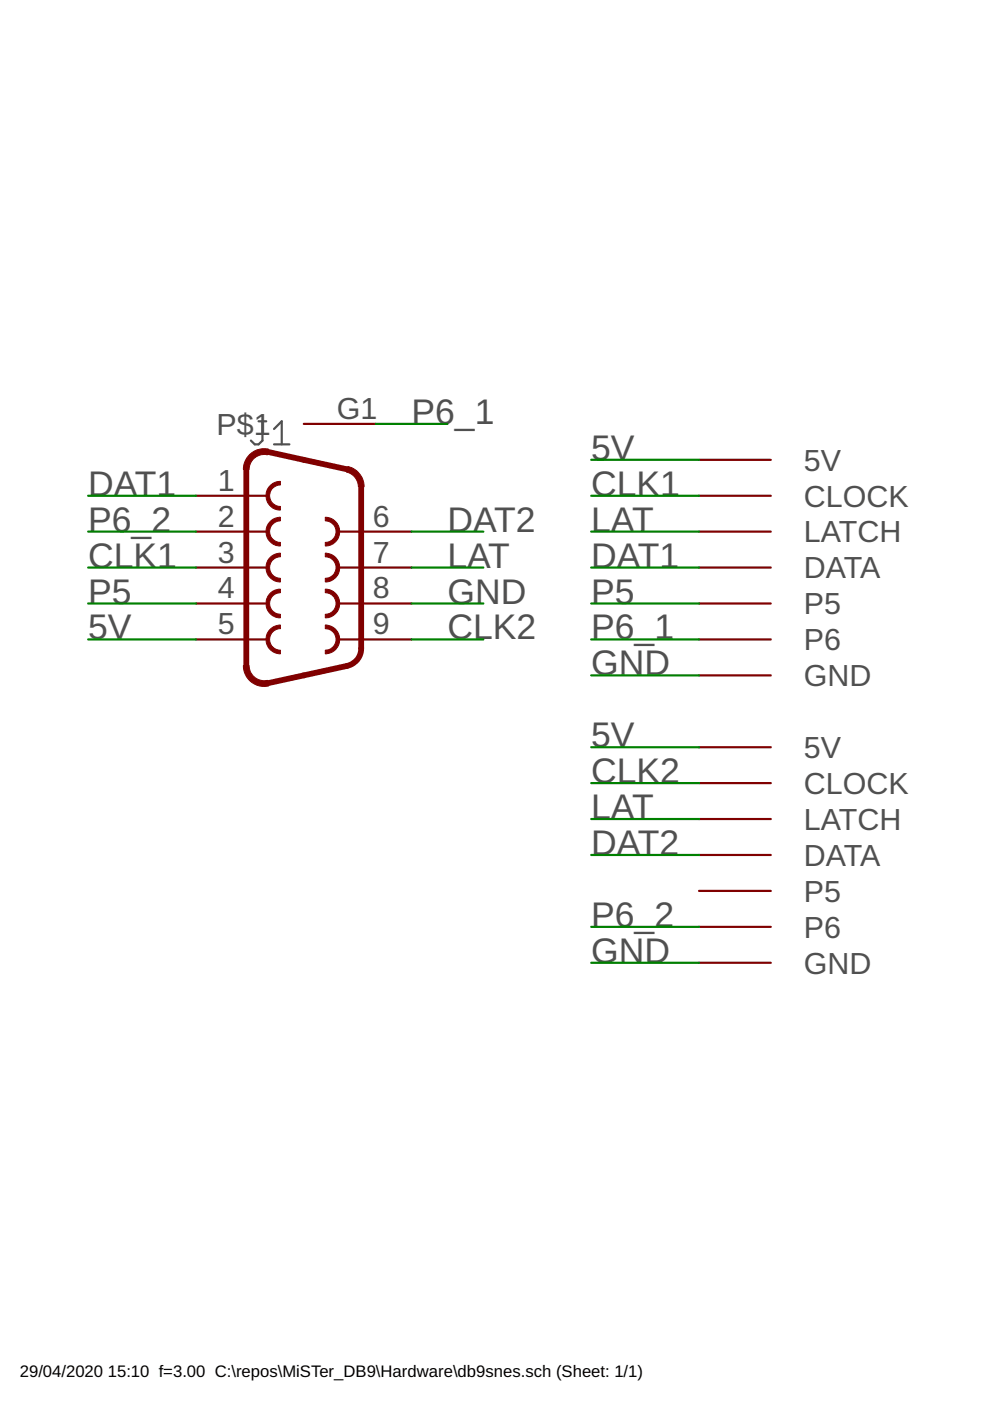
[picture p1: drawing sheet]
<svg xmlns="http://www.w3.org/2000/svg" width="210mm" height="297mm" viewBox="0 0 210 297" stroke-linecap="round" stroke-linejoin="round" font-family="sans-serif">
<path d="M54.8 89.3h1.7M55.6 89.3v4.1l-.8 .8h-.8l-.8-.8M58.1 94.2h3.3M58.1 91l1.6-1.7v4.9" fill="none" stroke="#505050" stroke-width=".47"/>
<g fill="#800000" stroke="#800000" stroke-width=".21">
<path d="M57.1 110.7a2.99 2.99 0 0 1 2.4-1v.7a2.29 2.29 0 0 0-2.3 2.3 2.29 2.29 0 0 0 2.3 2.3v.8a3 3 0 0 1-2.8-1.8 3 3 0 0 1 .4-3.3z" fill-rule="evenodd"/>
<path d="M69 109.7a3 3 0 0 1 3 3 3 3 0 0 1-3 3.1v-.8a2.29 2.29 0 0 0 2.3-2.3 2.29 2.29 0 0 0-2.3-2.3z" fill-rule="evenodd"/>
<path d="M57.1 103.1a2.88 2.88 0 0 1 2.4-1v.7a2.28 2.28 0 0 0-2.3 2.3 2.28 2.28 0 0 0 2.3 2.3v.7a3 3 0 0 1-2.8-1.7 3 3 0 0 1 .4-3.3z" fill-rule="evenodd"/>
<path d="M69 124.9a3 3 0 0 1 3 3.1 3 3 0 0 1-3 3v-.8a2.29 2.29 0 0 0 2.3-2.2 2.29 2.29 0 0 0-2.3-2.3z" fill-rule="evenodd"/>
<path d="M57.1 118.3l.7-.6 1.4-.4h.3v.7a2.29 2.29 0 0 0-2.3 2.3 2.29 2.29 0 0 0 2.3 2.3v.8a3 3 0 0 1-2.8-1.8 3 3 0 0 1 .4-3.3z" fill-rule="evenodd"/>
<path d="M69 117.3a3 3 0 0 1 3 3 3 3 0 0 1-3 3.1v-.8a2.29 2.29 0 0 0 2.3-2.3 2.29 2.29 0 0 0-2.3-2.3z" fill-rule="evenodd"/>
<path d="M57.1 126l.7-.7 1.4-.4h.3v.8a2.29 2.29 0 0 0-2.3 2.3 2.29 2.29 0 0 0 2.3 2.2v.8a3 3 0 0 1-2.8-1.8 3 3 0 0 1 .4-3.2z" fill-rule="evenodd"/>
<path d="M69 132.5a3 3 0 0 1 3 3.1 3 3 0 0 1-3 3v-.7a2.29 2.29 0 0 0 2.3-2.3 2.29 2.29 0 0 0-2.3-2.3z" fill-rule="evenodd"/>
<path d="M57.1 133.6l.7-.6 1.4-.5h.3v.8a2.29 2.29 0 0 0-2.3 2.3 2.29 2.29 0 0 0 2.3 2.3v.7a3 3 0 0 1-2.8-1.7 3 3 0 0 1 .4-3.3z" fill-rule="evenodd"/>
<path d="M53 96.3a4.5 4.5 0 0 1 4-1.1l-.3 1.2a3.2 3.2 0 0 0-3.9 3.1h-1.2v-.2l.4-1.7z" fill-rule="evenodd"/>
<path d="M73.7 98.9a4.4 4.4 0 0 1 3.5 4.3h-1.2a3.2 3.2 0 0 0-2.5-3.1z" fill-rule="evenodd"/>
<path d="M51.6 141.1h1.2a3.2 3.2 0 0 0 3.9 3.2l.3 1.1a4.4 4.4 0 0 1-5.4-4.3z" fill-rule="evenodd"/>
</g>
<path d="M52.2 99.5v41.6M56.8 95.8l16.8 3.7M76.6 103.2v34.3a3.8 3.8 0 0 1-3 3.7l-16.8 3.6" fill="none" stroke="#800000" stroke-width="1.2"/>
<g fill="none" stroke="#800000" stroke-width=".47">
<path d="M64.4 89.9h15.2M148.2 97.5h15.2M41.6 105.1h15.2M41.6 112.7h15.2M72 112.7h15.2M148.2 105.1h15.2M148.2 112.7h15.2M41.6 120.3h15.2M41.6 128h15.2M41.6 135.6h15.2M72 120.3h15.2M72 128h15.2"/>
<path d="M72 135.6h15.2M148.2 120.3h15.2M148.2 128h15.2M148.2 135.6h15.2M148.2 143.2h15.2M148.2 158.4h15.2M148.2 166h15.2M148.2 173.7h15.2M148.2 181.3h15.2M148.2 196.5h15.2M148.2 188.9h15.2M148.2 204.1h15.2"/>
</g>
<g fill="none" stroke="#008000" stroke-width=".47">
<path d="M79.6 89.9h15.3M125.3 97.5h22.9M18.7 105.1h22.9M18.7 112.7h22.9M87.2 112.7h15.3M125.3 105.1h22.9M125.3 112.7h22.9M18.7 135.6h22.9M18.7 120.3h22.9M18.7 128h22.9M87.2 135.6h15.3M87.2 120.3h15.3"/>
<path d="M87.2 128h15.3M125.3 135.6h22.9M125.3 120.3h22.9M125.3 128h22.9M125.3 158.4h22.9M125.3 143.2h22.9M125.3 173.7h22.9M125.3 166h22.9M125.3 181.3h22.9M125.3 196.5h22.9M125.3 204.1h22.9"/>
</g>
<g font-size="7.5" fill="#505050">
<text x="87.3" y="89.9">P6_1</text>
<text x="125.3" y="97.5">5V</text>
<text x="18.7" y="105.1">DAT1</text>
<text x="125.3" y="105.1">CLK1</text>
<text x="18.7" y="112.7">P6_2</text>
<text x="94.9" y="112.7">DAT2</text>
<text x="125.3" y="112.7">LAT</text>
<text x="18.7" y="120.3">CLK1</text>
<text x="94.9" y="120.3">LAT</text>
<text x="125.3" y="120.3">DAT1</text>
<text x="18.7" y="128">P5</text>
<text x="94.9" y="128">GND</text>
<text x="125.3" y="128">P5</text>
<text x="18.7" y="135.6">5V</text>
<text x="94.9" y="135.6">CLK2</text>
<text x="125.3" y="135.6">P6_1</text>
<text x="125.3" y="143.2">GND</text>
<text x="125.3" y="158.4">5V</text>
<text x="125.3" y="166">CLK2</text>
<text x="125.3" y="173.7">LAT</text>
<text x="125.3" y="181.3">DAT2</text>
<text x="125.3" y="196.5">P6_2</text>
<text x="125.3" y="204.1">GND</text>
</g>
<g font-size="6.5" fill="#505050">
<text x="71.4" y="88.8">G1</text>
<text x="45.9" y="92.2">P$1</text>
<text x="170.4" y="99.8">5V</text>
<text x="46.2" y="104">1</text>
<text x="170.4" y="107.4">CLOCK</text>
<text x="46.2" y="111.7">2</text>
<text x="79" y="111.7">6</text>
<text x="46.2" y="119.3">3</text>
<text x="79" y="119.3">7</text>
<text x="170.4" y="115">LATCH</text>
<text x="170.4" y="122.6">DATA</text>
<text x="46.2" y="126.9">4</text>
<text x="79" y="126.9">8</text>
<text x="170.4" y="130.2">P5</text>
<text x="46.2" y="134.5">5</text>
<text x="79" y="134.5">9</text>
<text x="170.4" y="137.9">P6</text>
<text x="170.4" y="145.5">GND</text>
<text x="170.4" y="160.7">5V</text>
<text x="170.4" y="168.3">CLOCK</text>
<text x="170.4" y="175.9">LATCH</text>
<text x="170.4" y="183.6">DATA</text>
<text x="170.4" y="191.2">P5</text>
<text x="170.4" y="198.8">P6</text>
<text x="170.4" y="206.4">GND</text>
</g>
<g font-size="3.5">
<text x="4.2" y="291.8">29/04/2020</text>
<text x="22.9" y="291.8">15:10 f=3.00 C:\repos\MiSTer_DB9\Hardware\db9snes.sch (Sheet: 1/1)</text>
</g>
</svg>
